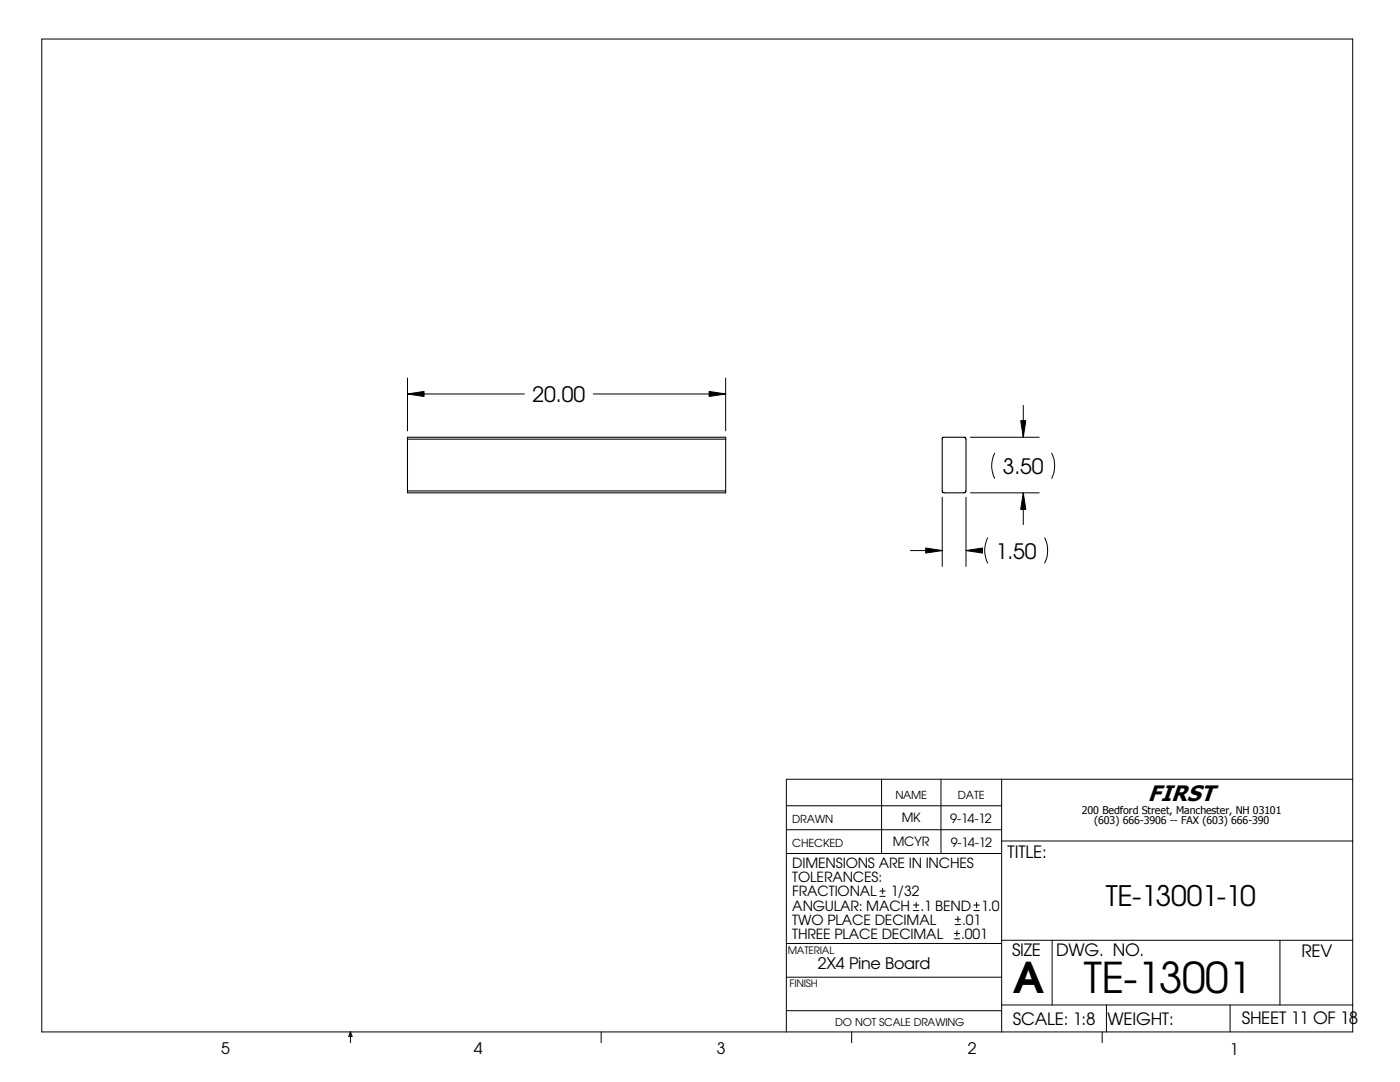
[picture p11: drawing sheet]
<svg xmlns="http://www.w3.org/2000/svg" width="279mm" height="216mm" viewBox="0 0 279 216" stroke-linecap="round" stroke-linejoin="round" font-family="sans-serif">
<g fill="none" stroke="#000" stroke-width=".2">
<path d="M8.3 7.8h261.7v198.1h-261.7zM81.3 78.6l3.3-.5v1zM81.3 75.4v10.6M81.3 78.6h23.3M118.4 78.6h26.4M141.5 78.1l3.3 .5-3.3 .5zM144.8 75.4v10.6M188 99.2v13.8M192.8 99.2v13.8M193.7 98.3h13.7M193.7 87.2h13.7M198.5 90.4a5.6 5.6 0 0 0 0 5.1"/>
<path d="M203.7 83.9h1l-.5 3.3zM204.2 98.3l.5 3.3h-1zM204.2 80.9v6.3M204.2 98.3v6.4M209.9 90.4a5.6 5.6 0 0 1 0 5.1M181.7 109.9h6.3M184.7 109.3l3.3 .6-3.3 .5zM192.8 109.9l3.3-.6v1.1zM192.8 109.9h2.7M197.1 107.3a5.6 5.6 0 0 0 0 5.1M208.5 107.3a5.6 5.6 0 0 1 0 5.1M175.9 155.5v14.8"/>
<path d="M187.8 155.5v14.8M199.9 155.5v50.4M270 155.5h-113.1v50.4M156.9 160.8h43M156.9 165.6h43M156.9 170.3h43M175.6 178.9h1.1M175.6 177.8h1.1M176.1 177.2v1.1M199.9 167.8h70.1M156.9 195h43M156.9 188.3h43"/>
<path d="M182.3 181.7h1.1M182.3 180.6h1.1M182.8 180.1v1M190.5 187.3h1M190.5 186.3h1M190.6 184.5h1.1M190.6 183.4h1.1M191 185.7v1.1M191.2 182.9v1.1M194.4 181.7h1.1M194.4 180.6h1.1M194.9 180.1v1"/>
<path d="M199.9 187.6h70.1M210 187.6v12.9M255.4 187.6v12.9M69.9 205.9v2.2M69.9 205.9l.4 .9h-.7zM120 205.9v2.2M156.9 201.7h43M170 205.9v2.2M199.9 200.5h70.1M220 205.9v2.2M220.8 200.5v5.4M245.5 200.5v5.4"/>
</g>
<path d="M81.3 87.6v-.4h63.5v.4M81.3 87.6v10.7h63.5v-10.7M81.3 98h63.5M81.3 87.6h63.5M188 87.4l.2-.2h4.4l.1 .2 .1 10.6-.2 .3h-4.2l-.4-.2z" fill="none" stroke="#000" stroke-width=".21"/>
<path d="M81.3 78.6l3.3-.5v1zM141.5 78.1l3.3 .5-3.3 .5zM204.2 98.3l.5 3.3h-1zM203.7 83.9h1l-.5 3.3zM184.7 109.3l3.3 .6-3.3 .5zM192.8 109.9l3.3-.6v1.1z" fill="#000"/>
<g font-size="8.5">
<text x="202.1" y="198.2">A</text>
<text x="216.3" y="198.1">TE-13001</text>
</g>
<text font-size="5.6" x="220.7" y="180.7">TE-13001-10</text>
<text font-size="4.5" x="229.1" y="159.8">FIRST</text>
<g font-size="4.2">
<text x="106.3" y="80.3">20.00</text>
<text x="200.1" y="94.6">3.50</text>
<text x="198.7" y="111.5">1.50</text>
</g>
<g font-size="3.4">
<text x="201.1" y="171.2">TITLE:</text>
<text x="202" y="190.8">SIZE</text>
<text x="210.8" y="190.8">DWG. NO.</text>
<text x="259.8" y="191">REV</text>
<text x="202.1" y="204.4">SCALE: 1:8</text>
<text x="221" y="204.5">WEIGHT:</text>
<text x="247.8" y="204.4">SHEET 11 OF 18</text>
</g>
<g font-size="3.2">
<text x="163.2" y="193.4">2X4 Pine Board</text>
<text x="44.2" y="210.4">5</text>
<text x="94.6" y="210.3">4</text>
<text x="143" y="210.4">3</text>
<text x="193.2" y="210.4">2</text>
<text x="245.4" y="210.6">1</text>
</g>
<g font-size="2.8">
<text x="158.1" y="173.2">DIMENSIONS ARE IN INCHES</text>
<text x="158.1" y="176.1">TOLERANCES:</text>
<text x="158.1" y="178.9">FRACTIONAL</text>
<text x="177.8" y="178.9">1/32</text>
<text x="158.1" y="181.7">ANGULAR: MACH</text>
<text x="158.1" y="184.5">TWO PLACE DECIMAL</text>
<text x="183.7" y="181.7">.1 BEND</text>
<text x="192" y="184.5">.01</text>
<text x="195.8" y="181.7">1.0</text>
<text x="158.1" y="187.3">THREE PLACE DECIMAL</text>
<text x="191.9" y="187.3">.001</text>
</g>
<g font-size="2.5">
<text x="180" y="164">MK</text>
<text x="189.7" y="164.2">9-14-12</text>
<text x="178.2" y="168.8">MCYR</text>
<text x="189.7" y="169">9-14-12</text>
</g>
<g font-size="2.2">
<text x="178.7" y="159.4">NAME</text>
<text x="191.2" y="159.4">DATE</text>
<text x="158.1" y="164.2">DRAWN</text>
<text x="158.1" y="169.1">CHECKED</text>
</g>
<g font-size="2.1">
<text x="215.9" y="162.3">200 Bedford Street, Manchester, NH 03101</text>
<text x="218.4" y="164.5">(603) 666-3906 -- FAX (603) 666-390</text>
<text x="166.7" y="204.8">DO NOT SCALE DRAWING</text>
</g>
<g font-size="2">
<text x="157.2" y="190.3">MATERIAL</text>
<text x="157.6" y="196.9">FINISH</text>
</g>
</svg>
